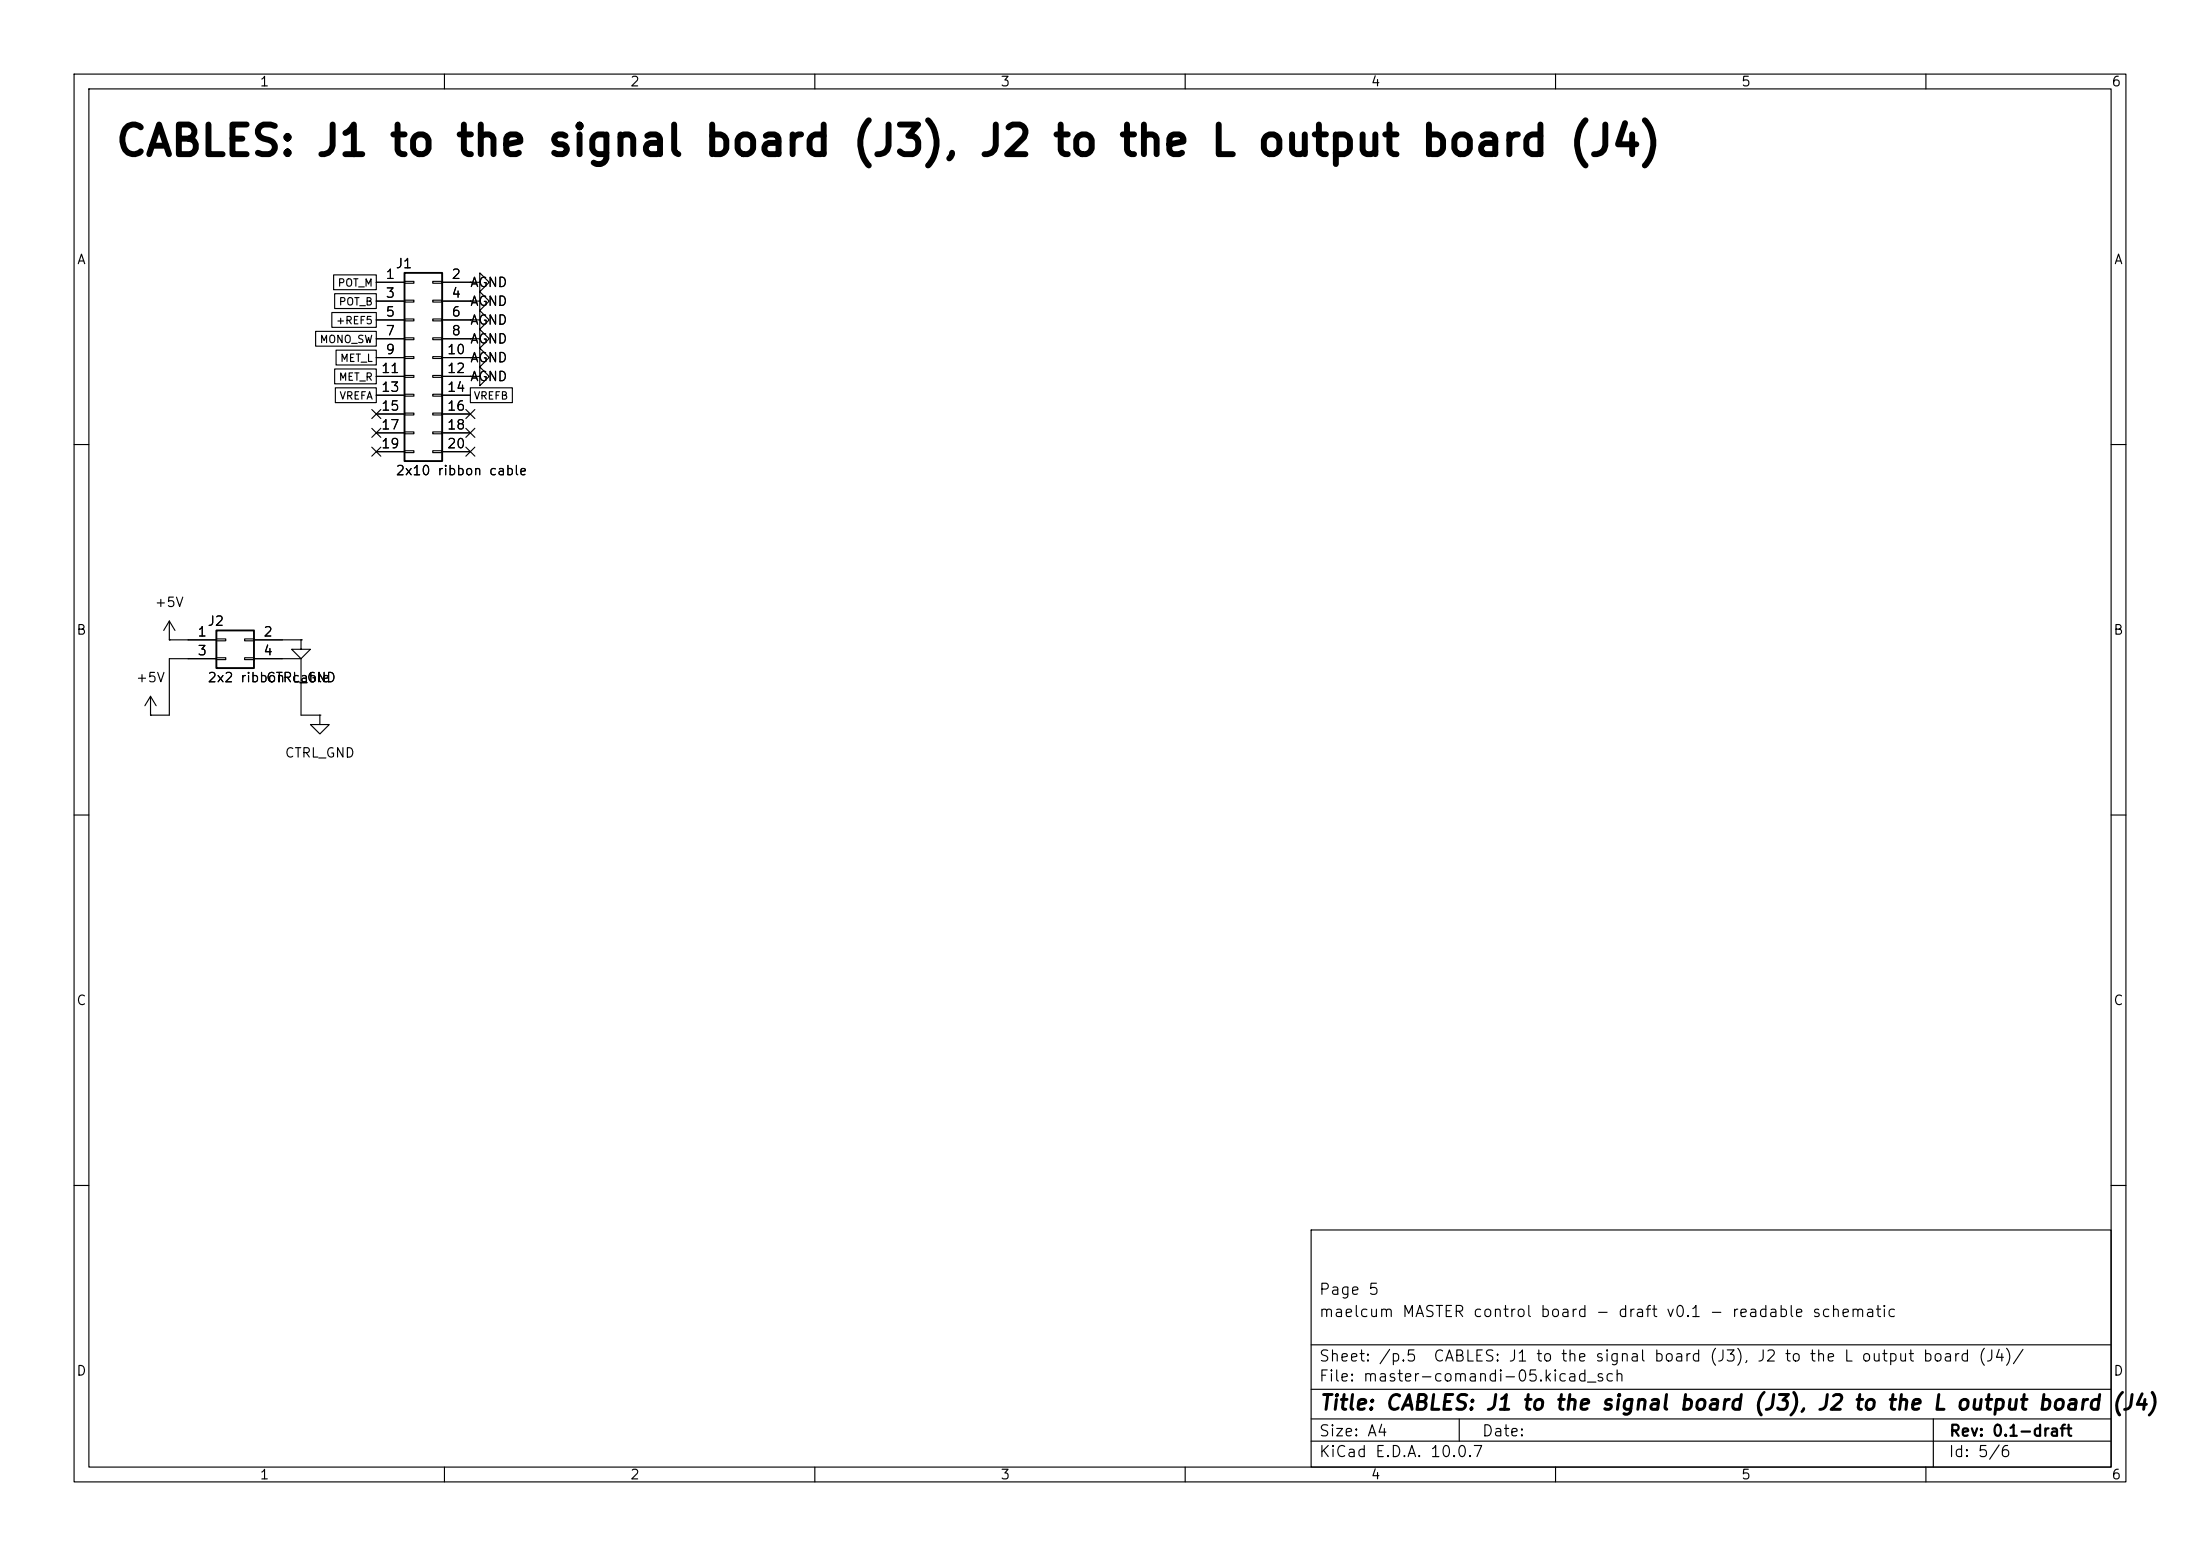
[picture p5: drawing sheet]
(kicad_sch
 (version 20260101)
 (generator "eeschema")
 (generator_version "10.0")
 (paper "A4")
 (title_block
  (title "CABLES: J1 to the signal board (J3), J2 to the L output board (J4)")
  (rev "0.1-draft")
  (comment 1 "maelcum MASTER control board - draft v0.1 - readable schematic")
  (comment 2 "Page 5"))
 (lib_symbols
  (symbol
   "Connector_Generic:Conn_02x10_Odd_Even"
   (pin_names
    (offset 1.016) (hide yes)) (exclude_from_sim no) (in_bom yes) (on_board yes)
   (in_pos_files yes)
   (duplicate_pin_numbers_are_jumpers no)
   (property
    "Reference"
    "J" (at 1.27 12.7 0) (show_name no) (do_not_autoplace no) (effects (font (size 1.27 1.27))))
   (property
    "Value"
    "Conn_02x10_Odd_Even" (at 1.27 -15.24 0) (show_name no) (do_not_autoplace no) (effects (font (size 1.27 1.27))))
   (property
    "Footprint"
    "" (at 0 0 0) (show_name no) (do_not_autoplace no) (hide yes) (effects (font (size 1.27 1.27))))
   (property
    "Datasheet"
    "" (at 0 0 0) (show_name no) (do_not_autoplace no) (hide yes) (effects (font (size 1.27 1.27))))
   (property
    "Description"
    "Generic connector, double row, 02x10, odd/even pin numbering scheme (row 1 odd numbers, row 2 even numbers), script generated (kicad-library-utils/schlib/autogen/connector/)" (at 0 0 0) (show_name no) (do_not_autoplace no) (hide yes) (effects (font (size 1.27 1.27))))
   (property
    "ki_keywords"
    "connector" (at 0 0 0) (show_name no) (do_not_autoplace no) (hide yes) (effects (font (size 1.27 1.27))))
   (property
    "ki_fp_filters"
    "Connector*:*_2x??_*" (at 0 0 0) (show_name no) (do_not_autoplace no) (hide yes) (effects (font (size 1.27 1.27))))
   (symbol
    "Conn_02x10_Odd_Even_1_1"
    (rectangle (start -1.27 11.43) (end 3.81 -13.97) (stroke (width 0.254) (type default)) (fill (type background)))
    (rectangle (start -1.27 10.287) (end 0 10.033) (stroke (width 0.1524) (type default)) (fill (type none)))
    (rectangle (start -1.27 7.747) (end 0 7.493) (stroke (width 0.1524) (type default)) (fill (type none)))
    (rectangle (start -1.27 5.207) (end 0 4.953) (stroke (width 0.1524) (type default)) (fill (type none)))
    (rectangle (start -1.27 2.667) (end 0 2.413) (stroke (width 0.1524) (type default)) (fill (type none)))
    (rectangle (start -1.27 0.127) (end 0 -0.127) (stroke (width 0.1524) (type default)) (fill (type none)))
    (rectangle (start -1.27 -2.413) (end 0 -2.667) (stroke (width 0.1524) (type default)) (fill (type none)))
    (rectangle (start -1.27 -4.953) (end 0 -5.207) (stroke (width 0.1524) (type default)) (fill (type none)))
    (rectangle (start -1.27 -7.493) (end 0 -7.747) (stroke (width 0.1524) (type default)) (fill (type none)))
    (rectangle (start -1.27 -10.033) (end 0 -10.287) (stroke (width 0.1524) (type default)) (fill (type none)))
    (rectangle (start -1.27 -12.573) (end 0 -12.827) (stroke (width 0.1524) (type default)) (fill (type none)))
    (rectangle (start 3.81 10.287) (end 2.54 10.033) (stroke (width 0.1524) (type default)) (fill (type none)))
    (rectangle (start 3.81 7.747) (end 2.54 7.493) (stroke (width 0.1524) (type default)) (fill (type none)))
    (rectangle (start 3.81 5.207) (end 2.54 4.953) (stroke (width 0.1524) (type default)) (fill (type none)))
    (rectangle (start 3.81 2.667) (end 2.54 2.413) (stroke (width 0.1524) (type default)) (fill (type none)))
    (rectangle (start 3.81 0.127) (end 2.54 -0.127) (stroke (width 0.1524) (type default)) (fill (type none)))
    (rectangle (start 3.81 -2.413) (end 2.54 -2.667) (stroke (width 0.1524) (type default)) (fill (type none)))
    (rectangle (start 3.81 -4.953) (end 2.54 -5.207) (stroke (width 0.1524) (type default)) (fill (type none)))
    (rectangle (start 3.81 -7.493) (end 2.54 -7.747) (stroke (width 0.1524) (type default)) (fill (type none)))
    (rectangle (start 3.81 -10.033) (end 2.54 -10.287) (stroke (width 0.1524) (type default)) (fill (type none)))
    (rectangle (start 3.81 -12.573) (end 2.54 -12.827) (stroke (width 0.1524) (type default)) (fill (type none)))
    (pin
    passive
    line (at -5.08 10.16 0) (length 3.81) (name
    "Pin_1" (effects (font (size 1.27 1.27)))) (number
    "1" (effects (font (size 1.27 1.27)))))
    (pin
    passive
    line (at 7.62 10.16 180) (length 3.81) (name
    "Pin_2" (effects (font (size 1.27 1.27)))) (number
    "2" (effects (font (size 1.27 1.27)))))
    (pin
    passive
    line (at -5.08 7.62 0) (length 3.81) (name
    "Pin_3" (effects (font (size 1.27 1.27)))) (number
    "3" (effects (font (size 1.27 1.27)))))
    (pin
    passive
    line (at 7.62 7.62 180) (length 3.81) (name
    "Pin_4" (effects (font (size 1.27 1.27)))) (number
    "4" (effects (font (size 1.27 1.27)))))
    (pin
    passive
    line (at -5.08 5.08 0) (length 3.81) (name
    "Pin_5" (effects (font (size 1.27 1.27)))) (number
    "5" (effects (font (size 1.27 1.27)))))
    (pin
    passive
    line (at 7.62 5.08 180) (length 3.81) (name
    "Pin_6" (effects (font (size 1.27 1.27)))) (number
    "6" (effects (font (size 1.27 1.27)))))
    (pin
    passive
    line (at -5.08 2.54 0) (length 3.81) (name
    "Pin_7" (effects (font (size 1.27 1.27)))) (number
    "7" (effects (font (size 1.27 1.27)))))
    (pin
    passive
    line (at 7.62 2.54 180) (length 3.81) (name
    "Pin_8" (effects (font (size 1.27 1.27)))) (number
    "8" (effects (font (size 1.27 1.27)))))
    (pin
    passive
    line (at -5.08 0 0) (length 3.81) (name
    "Pin_9" (effects (font (size 1.27 1.27)))) (number
    "9" (effects (font (size 1.27 1.27)))))
    (pin
    passive
    line (at 7.62 0 180) (length 3.81) (name
    "Pin_10" (effects (font (size 1.27 1.27)))) (number
    "10" (effects (font (size 1.27 1.27)))))
    (pin
    passive
    line (at -5.08 -2.54 0) (length 3.81) (name
    "Pin_11" (effects (font (size 1.27 1.27)))) (number
    "11" (effects (font (size 1.27 1.27)))))
    (pin
    passive
    line (at 7.62 -2.54 180) (length 3.81) (name
    "Pin_12" (effects (font (size 1.27 1.27)))) (number
    "12" (effects (font (size 1.27 1.27)))))
    (pin
    passive
    line (at -5.08 -5.08 0) (length 3.81) (name
    "Pin_13" (effects (font (size 1.27 1.27)))) (number
    "13" (effects (font (size 1.27 1.27)))))
    (pin
    passive
    line (at 7.62 -5.08 180) (length 3.81) (name
    "Pin_14" (effects (font (size 1.27 1.27)))) (number
    "14" (effects (font (size 1.27 1.27)))))
    (pin
    passive
    line (at -5.08 -7.62 0) (length 3.81) (name
    "Pin_15" (effects (font (size 1.27 1.27)))) (number
    "15" (effects (font (size 1.27 1.27)))))
    (pin
    passive
    line (at 7.62 -7.62 180) (length 3.81) (name
    "Pin_16" (effects (font (size 1.27 1.27)))) (number
    "16" (effects (font (size 1.27 1.27)))))
    (pin
    passive
    line (at -5.08 -10.16 0) (length 3.81) (name
    "Pin_17" (effects (font (size 1.27 1.27)))) (number
    "17" (effects (font (size 1.27 1.27)))))
    (pin
    passive
    line (at 7.62 -10.16 180) (length 3.81) (name
    "Pin_18" (effects (font (size 1.27 1.27)))) (number
    "18" (effects (font (size 1.27 1.27)))))
    (pin
    passive
    line (at -5.08 -12.7 0) (length 3.81) (name
    "Pin_19" (effects (font (size 1.27 1.27)))) (number
    "19" (effects (font (size 1.27 1.27)))))
    (pin
    passive
    line (at 7.62 -12.7 180) (length 3.81) (name
    "Pin_20" (effects (font (size 1.27 1.27)))) (number
    "20" (effects (font (size 1.27 1.27))))))
   (embedded_fonts no))
  (symbol
   "power:GND"
   (power global)
   (pin_numbers (hide yes))
   (pin_names
    (offset 0) (hide yes)) (exclude_from_sim no) (in_bom yes) (on_board yes)
   (in_pos_files yes)
   (duplicate_pin_numbers_are_jumpers no)
   (property
    "Reference"
    "#PWR" (at 0 -6.35 0) (show_name no) (do_not_autoplace no) (hide yes) (effects (font (size 1.27 1.27))))
   (property
    "Value"
    "GND" (at 0 -3.81 0) (show_name no) (do_not_autoplace no) (effects (font (size 1.27 1.27))))
   (property
    "Footprint"
    "" (at 0 0 0) (show_name no) (do_not_autoplace no) (hide yes) (effects (font (size 1.27 1.27))))
   (property
    "Datasheet"
    "" (at 0 0 0) (show_name no) (do_not_autoplace no) (hide yes) (effects (font (size 1.27 1.27))))
   (property
    "Description"
    "Power symbol creates a global label with name \"GND\" , ground" (at 0 0 0) (show_name no) (do_not_autoplace no) (hide yes) (effects (font (size 1.27 1.27))))
   (property
    "ki_keywords"
    "global power" (at 0 0 0) (show_name no) (do_not_autoplace no) (hide yes) (effects (font (size 1.27 1.27))))
   (symbol
    "GND_0_1"
    (polyline (pts (xy 0 0) (xy 0 -1.27) (xy 1.27 -1.27) (xy 0 -2.54) (xy -1.27 -1.27) (xy 0 -1.27)) (stroke (width 0) (type default)) (fill (type none))))
   (symbol
    "GND_1_1"
    (pin
    power_in
    line (at 0 0 270) (length 0) (name
    "" (effects (font (size 1.27 1.27)))) (number
    "1" (effects (font (size 1.27 1.27))))))
   (embedded_fonts no))
  (symbol
   "Connector_Generic:Conn_02x02_Odd_Even"
   (pin_names
    (offset 1.016) (hide yes)) (exclude_from_sim no) (in_bom yes) (on_board yes)
   (in_pos_files yes)
   (duplicate_pin_numbers_are_jumpers no)
   (property
    "Reference"
    "J" (at 1.27 2.54 0) (show_name no) (do_not_autoplace no) (effects (font (size 1.27 1.27))))
   (property
    "Value"
    "Conn_02x02_Odd_Even" (at 1.27 -5.08 0) (show_name no) (do_not_autoplace no) (effects (font (size 1.27 1.27))))
   (property
    "Footprint"
    "" (at 0 0 0) (show_name no) (do_not_autoplace no) (hide yes) (effects (font (size 1.27 1.27))))
   (property
    "Datasheet"
    "" (at 0 0 0) (show_name no) (do_not_autoplace no) (hide yes) (effects (font (size 1.27 1.27))))
   (property
    "Description"
    "Generic connector, double row, 02x02, odd/even pin numbering scheme (row 1 odd numbers, row 2 even numbers), script generated (kicad-library-utils/schlib/autogen/connector/)" (at 0 0 0) (show_name no) (do_not_autoplace no) (hide yes) (effects (font (size 1.27 1.27))))
   (property
    "ki_keywords"
    "connector" (at 0 0 0) (show_name no) (do_not_autoplace no) (hide yes) (effects (font (size 1.27 1.27))))
   (property
    "ki_fp_filters"
    "Connector*:*_2x??_*" (at 0 0 0) (show_name no) (do_not_autoplace no) (hide yes) (effects (font (size 1.27 1.27))))
   (symbol
    "Conn_02x02_Odd_Even_1_1"
    (rectangle (start -1.27 1.27) (end 3.81 -3.81) (stroke (width 0.254) (type default)) (fill (type background)))
    (rectangle (start -1.27 0.127) (end 0 -0.127) (stroke (width 0.1524) (type default)) (fill (type none)))
    (rectangle (start -1.27 -2.413) (end 0 -2.667) (stroke (width 0.1524) (type default)) (fill (type none)))
    (rectangle (start 3.81 0.127) (end 2.54 -0.127) (stroke (width 0.1524) (type default)) (fill (type none)))
    (rectangle (start 3.81 -2.413) (end 2.54 -2.667) (stroke (width 0.1524) (type default)) (fill (type none)))
    (pin
    passive
    line (at -5.08 0 0) (length 3.81) (name
    "Pin_1" (effects (font (size 1.27 1.27)))) (number
    "1" (effects (font (size 1.27 1.27)))))
    (pin
    passive
    line (at 7.62 0 180) (length 3.81) (name
    "Pin_2" (effects (font (size 1.27 1.27)))) (number
    "2" (effects (font (size 1.27 1.27)))))
    (pin
    passive
    line (at -5.08 -2.54 0) (length 3.81) (name
    "Pin_3" (effects (font (size 1.27 1.27)))) (number
    "3" (effects (font (size 1.27 1.27)))))
    (pin
    passive
    line (at 7.62 -2.54 180) (length 3.81) (name
    "Pin_4" (effects (font (size 1.27 1.27)))) (number
    "4" (effects (font (size 1.27 1.27))))))
   (embedded_fonts no))
  (symbol
   "power:+15V"
   (power global)
   (pin_numbers (hide yes))
   (pin_names
    (offset 0) (hide yes)) (exclude_from_sim no) (in_bom yes) (on_board yes)
   (in_pos_files yes)
   (duplicate_pin_numbers_are_jumpers no)
   (property
    "Reference"
    "#PWR" (at 0 -3.81 0) (show_name no) (do_not_autoplace no) (hide yes) (effects (font (size 1.27 1.27))))
   (property
    "Value"
    "+15V" (at 0 3.556 0) (show_name no) (do_not_autoplace no) (effects (font (size 1.27 1.27))))
   (property
    "Footprint"
    "" (at 0 0 0) (show_name no) (do_not_autoplace no) (hide yes) (effects (font (size 1.27 1.27))))
   (property
    "Datasheet"
    "" (at 0 0 0) (show_name no) (do_not_autoplace no) (hide yes) (effects (font (size 1.27 1.27))))
   (property
    "Description"
    "Power symbol creates a global label with name \"+15V\"" (at 0 0 0) (show_name no) (do_not_autoplace no) (hide yes) (effects (font (size 1.27 1.27))))
   (property
    "ki_keywords"
    "global power" (at 0 0 0) (show_name no) (do_not_autoplace no) (hide yes) (effects (font (size 1.27 1.27))))
   (symbol
    "+15V_0_1"
    (polyline (pts (xy -0.762 1.27) (xy 0 2.54)) (stroke (width 0) (type default)) (fill (type none)))
    (polyline (pts (xy 0 2.54) (xy 0.762 1.27)) (stroke (width 0) (type default)) (fill (type none)))
    (polyline (pts (xy 0 0) (xy 0 2.54)) (stroke (width 0) (type default)) (fill (type none))))
   (symbol
    "+15V_1_1"
    (pin
    power_in
    line (at 0 0 90) (length 0) (name
    "" (effects (font (size 1.27 1.27)))) (number
    "1" (effects (font (size 1.27 1.27))))))
   (embedded_fonts no)))
 (text
  "CABLES: J1 to the signal board (J3), J2 to the L output board (J4)"
  (exclude_from_sim no)
  (at 15.24 21.59 0)
  (effects (font (size 4 4)
    (bold yes)) (justify left bottom)))
 (symbol
  (lib_id "Connector_Generic:Conn_02x10_Odd_Even")
  (at 55.88 48.26 0)
  (unit 1)
  (body_style 1)
  (exclude_from_sim no)
  (in_bom yes)
  (on_board yes)
  (dnp no)
  (property
   "Reference"
   "J1" (at 53.34 35.56 0) (effects (font (size 1.27 1.27)) (justify left)))
  (property
   "Value"
   "2x10 ribbon cable" (at 53.34 63.5 0) (effects (font (size 1.27 1.27)) (justify left)))
  (property
   "Footprint"
   "Connector_PinHeader_2.54mm:PinHeader_2x10_P2.54mm_Vertical" (at 55.88 48.26 0) (effects (font (size 1.27 1.27)) (justify left) (hide yes)))
  (property
   "Datasheet"
   "" (at 55.88 48.26 0) (effects (font (size 1.27 1.27)) (justify left) (hide yes)))
  (property
   "Nota"
   "stesso ordine di J3 su master-segnale.py; CLIP_L e CLIP_R liberi (nessun LED di clip sul pannello)" (at 55.88 48.26 0) (effects (font (size 1.27 1.27)) (justify left) (hide yes)))
  (pin
   "1")
  (pin
   "2")
  (pin
   "3")
  (pin
   "4")
  (pin
   "5")
  (pin
   "6")
  (pin
   "7")
  (pin
   "8")
  (pin
   "9")
  (pin
   "10")
  (pin
   "11")
  (pin
   "12")
  (pin
   "13")
  (pin
   "14")
  (pin
   "15")
  (pin
   "16")
  (pin
   "17")
  (pin
   "18")
  (pin
   "19")
  (pin
   "20")
  (instances (project
    "master-comandi" (path
    "/02a9ce63-d356-591e-86ad-b36bb0679e77/eff384d9-4be8-5e90-87fc-544b42a62e74" (reference "J1") (unit 1)))))
 (no_connect
  (at 50.8 55.88))
 (no_connect
  (at 50.8 58.42))
 (no_connect
  (at 50.8 60.96))
 (symbol
  (lib_id "power:GND")
  (at 63.5 38.1 90)
  (unit 1)
  (body_style 1)
  (exclude_from_sim no)
  (in_bom yes)
  (on_board yes)
  (dnp no)
  (property
   "Reference"
   "#PWR001" (at 63.5 38.1 0) (effects (font (size 1.27 1.27)) (justify left) (hide yes)))
  (property
   "Value"
   "AGND" (at 68.58 38.1 90) (effects (font (size 1.27 1.27)) (justify left)))
  (property
   "Footprint"
   "" (at 63.5 38.1 0) (effects (font (size 1.27 1.27)) (justify left) (hide yes)))
  (property
   "Datasheet"
   "" (at 63.5 38.1 0) (effects (font (size 1.27 1.27)) (justify left) (hide yes)))
  (pin
   "1")
  (instances (project
    "master-comandi" (path
    "/02a9ce63-d356-591e-86ad-b36bb0679e77/eff384d9-4be8-5e90-87fc-544b42a62e74" (reference "#PWR001") (unit 1)))))
 (symbol
  (lib_id "power:GND")
  (at 63.5 40.64 90)
  (unit 1)
  (body_style 1)
  (exclude_from_sim no)
  (in_bom yes)
  (on_board yes)
  (dnp no)
  (property
   "Reference"
   "#PWR002" (at 63.5 40.64 0) (effects (font (size 1.27 1.27)) (justify left) (hide yes)))
  (property
   "Value"
   "AGND" (at 68.58 40.64 90) (effects (font (size 1.27 1.27)) (justify left)))
  (property
   "Footprint"
   "" (at 63.5 40.64 0) (effects (font (size 1.27 1.27)) (justify left) (hide yes)))
  (property
   "Datasheet"
   "" (at 63.5 40.64 0) (effects (font (size 1.27 1.27)) (justify left) (hide yes)))
  (pin
   "1")
  (instances (project
    "master-comandi" (path
    "/02a9ce63-d356-591e-86ad-b36bb0679e77/eff384d9-4be8-5e90-87fc-544b42a62e74" (reference "#PWR002") (unit 1)))))
 (symbol
  (lib_id "power:GND")
  (at 63.5 43.18 90)
  (unit 1)
  (body_style 1)
  (exclude_from_sim no)
  (in_bom yes)
  (on_board yes)
  (dnp no)
  (property
   "Reference"
   "#PWR003" (at 63.5 43.18 0) (effects (font (size 1.27 1.27)) (justify left) (hide yes)))
  (property
   "Value"
   "AGND" (at 68.58 43.18 90) (effects (font (size 1.27 1.27)) (justify left)))
  (property
   "Footprint"
   "" (at 63.5 43.18 0) (effects (font (size 1.27 1.27)) (justify left) (hide yes)))
  (property
   "Datasheet"
   "" (at 63.5 43.18 0) (effects (font (size 1.27 1.27)) (justify left) (hide yes)))
  (pin
   "1")
  (instances (project
    "master-comandi" (path
    "/02a9ce63-d356-591e-86ad-b36bb0679e77/eff384d9-4be8-5e90-87fc-544b42a62e74" (reference "#PWR003") (unit 1)))))
 (symbol
  (lib_id "power:GND")
  (at 63.5 45.72 90)
  (unit 1)
  (body_style 1)
  (exclude_from_sim no)
  (in_bom yes)
  (on_board yes)
  (dnp no)
  (property
   "Reference"
   "#PWR004" (at 63.5 45.72 0) (effects (font (size 1.27 1.27)) (justify left) (hide yes)))
  (property
   "Value"
   "AGND" (at 68.58 45.72 90) (effects (font (size 1.27 1.27)) (justify left)))
  (property
   "Footprint"
   "" (at 63.5 45.72 0) (effects (font (size 1.27 1.27)) (justify left) (hide yes)))
  (property
   "Datasheet"
   "" (at 63.5 45.72 0) (effects (font (size 1.27 1.27)) (justify left) (hide yes)))
  (pin
   "1")
  (instances (project
    "master-comandi" (path
    "/02a9ce63-d356-591e-86ad-b36bb0679e77/eff384d9-4be8-5e90-87fc-544b42a62e74" (reference "#PWR004") (unit 1)))))
 (symbol
  (lib_id "power:GND")
  (at 63.5 48.26 90)
  (unit 1)
  (body_style 1)
  (exclude_from_sim no)
  (in_bom yes)
  (on_board yes)
  (dnp no)
  (property
   "Reference"
   "#PWR005" (at 63.5 48.26 0) (effects (font (size 1.27 1.27)) (justify left) (hide yes)))
  (property
   "Value"
   "AGND" (at 68.58 48.26 90) (effects (font (size 1.27 1.27)) (justify left)))
  (property
   "Footprint"
   "" (at 63.5 48.26 0) (effects (font (size 1.27 1.27)) (justify left) (hide yes)))
  (property
   "Datasheet"
   "" (at 63.5 48.26 0) (effects (font (size 1.27 1.27)) (justify left) (hide yes)))
  (pin
   "1")
  (instances (project
    "master-comandi" (path
    "/02a9ce63-d356-591e-86ad-b36bb0679e77/eff384d9-4be8-5e90-87fc-544b42a62e74" (reference "#PWR005") (unit 1)))))
 (symbol
  (lib_id "power:GND")
  (at 63.5 50.8 90)
  (unit 1)
  (body_style 1)
  (exclude_from_sim no)
  (in_bom yes)
  (on_board yes)
  (dnp no)
  (property
   "Reference"
   "#PWR006" (at 63.5 50.8 0) (effects (font (size 1.27 1.27)) (justify left) (hide yes)))
  (property
   "Value"
   "AGND" (at 68.58 50.8 90) (effects (font (size 1.27 1.27)) (justify left)))
  (property
   "Footprint"
   "" (at 63.5 50.8 0) (effects (font (size 1.27 1.27)) (justify left) (hide yes)))
  (property
   "Datasheet"
   "" (at 63.5 50.8 0) (effects (font (size 1.27 1.27)) (justify left) (hide yes)))
  (pin
   "1")
  (instances (project
    "master-comandi" (path
    "/02a9ce63-d356-591e-86ad-b36bb0679e77/eff384d9-4be8-5e90-87fc-544b42a62e74" (reference "#PWR006") (unit 1)))))
 (no_connect
  (at 63.5 55.88))
 (no_connect
  (at 63.5 58.42))
 (no_connect
  (at 63.5 60.96))
 (symbol
  (lib_id "Connector_Generic:Conn_02x02_Odd_Even")
  (at 30.48 86.36 0)
  (unit 1)
  (body_style 1)
  (exclude_from_sim no)
  (in_bom yes)
  (on_board yes)
  (dnp no)
  (property
   "Reference"
   "J2" (at 27.94 83.82 0) (effects (font (size 1.27 1.27)) (justify left)))
  (property
   "Value"
   "2x2 ribbon cable" (at 27.94 91.44 0) (effects (font (size 1.27 1.27)) (justify left)))
  (property
   "Footprint"
   "Connector_PinHeader_2.54mm:PinHeader_2x02_P2.54mm_Vertical" (at 30.48 86.36 0) (effects (font (size 1.27 1.27)) (justify left) (hide yes)))
  (property
   "Datasheet"
   "" (at 30.48 86.36 0) (effects (font (size 1.27 1.27)) (justify left) (hide yes)))
  (property
   "Nota"
   "stesso ordine di J4 su master-uscita.py L: pin alternati (pcb/master/NOTE.md)" (at 30.48 86.36 0) (effects (font (size 1.27 1.27)) (justify left) (hide yes)))
  (pin
   "1")
  (pin
   "2")
  (pin
   "3")
  (pin
   "4")
  (instances (project
    "master-comandi" (path
    "/02a9ce63-d356-591e-86ad-b36bb0679e77/eff384d9-4be8-5e90-87fc-544b42a62e74" (reference "J2") (unit 1)))))
 (wire
  (pts (xy 25.4 86.36) (xy 22.86 86.36))
  (stroke (width 0) (type default)))
 (symbol
  (lib_id "power:+15V")
  (at 22.86 86.36 0)
  (unit 1)
  (body_style 1)
  (exclude_from_sim no)
  (in_bom yes)
  (on_board yes)
  (dnp no)
  (property
   "Reference"
   "#PWR007" (at 22.86 86.36 0) (effects (font (size 1.27 1.27)) (justify left) (hide yes)))
  (property
   "Value"
   "+5V" (at 22.86 81.28 0) (effects (font (size 1.27 1.27))))
  (property
   "Footprint"
   "" (at 22.86 86.36 0) (effects (font (size 1.27 1.27)) (justify left) (hide yes)))
  (property
   "Datasheet"
   "" (at 22.86 86.36 0) (effects (font (size 1.27 1.27)) (justify left) (hide yes)))
  (pin
   "1")
  (instances (project
    "master-comandi" (path
    "/02a9ce63-d356-591e-86ad-b36bb0679e77/eff384d9-4be8-5e90-87fc-544b42a62e74" (reference "#PWR007") (unit 1)))))
 (wire
  (pts (xy 25.4 88.9) (xy 22.86 88.9))
  (stroke (width 0) (type default)))
 (wire
  (pts (xy 22.86 88.9) (xy 22.86 96.52))
  (stroke (width 0) (type default)))
 (wire
  (pts (xy 22.86 96.52) (xy 20.32 96.52))
  (stroke (width 0) (type default)))
 (symbol
  (lib_id "power:+15V")
  (at 20.32 96.52 0)
  (unit 1)
  (body_style 1)
  (exclude_from_sim no)
  (in_bom yes)
  (on_board yes)
  (dnp no)
  (property
   "Reference"
   "#PWR008" (at 20.32 96.52 0) (effects (font (size 1.27 1.27)) (justify left) (hide yes)))
  (property
   "Value"
   "+5V" (at 20.32 91.44 0) (effects (font (size 1.27 1.27))))
  (property
   "Footprint"
   "" (at 20.32 96.52 0) (effects (font (size 1.27 1.27)) (justify left) (hide yes)))
  (property
   "Datasheet"
   "" (at 20.32 96.52 0) (effects (font (size 1.27 1.27)) (justify left) (hide yes)))
  (pin
   "1")
  (instances (project
    "master-comandi" (path
    "/02a9ce63-d356-591e-86ad-b36bb0679e77/eff384d9-4be8-5e90-87fc-544b42a62e74" (reference "#PWR008") (unit 1)))))
 (wire
  (pts (xy 38.1 86.36) (xy 40.64 86.36))
  (stroke (width 0) (type default)))
 (symbol
  (lib_id "power:GND")
  (at 40.64 86.36 0)
  (unit 1)
  (body_style 1)
  (exclude_from_sim no)
  (in_bom yes)
  (on_board yes)
  (dnp no)
  (property
   "Reference"
   "#PWR009" (at 40.64 86.36 0) (effects (font (size 1.27 1.27)) (justify left) (hide yes)))
  (property
   "Value"
   "CTRL_GND" (at 40.64 91.44 0) (effects (font (size 1.27 1.27))))
  (property
   "Footprint"
   "" (at 40.64 86.36 0) (effects (font (size 1.27 1.27)) (justify left) (hide yes)))
  (property
   "Datasheet"
   "" (at 40.64 86.36 0) (effects (font (size 1.27 1.27)) (justify left) (hide yes)))
  (pin
   "1")
  (instances (project
    "master-comandi" (path
    "/02a9ce63-d356-591e-86ad-b36bb0679e77/eff384d9-4be8-5e90-87fc-544b42a62e74" (reference "#PWR009") (unit 1)))))
 (wire
  (pts (xy 38.1 88.9) (xy 40.64 88.9))
  (stroke (width 0) (type default)))
 (wire
  (pts (xy 40.64 88.9) (xy 40.64 96.52))
  (stroke (width 0) (type default)))
 (wire
  (pts (xy 40.64 96.52) (xy 43.18 96.52))
  (stroke (width 0) (type default)))
 (symbol
  (lib_id "power:GND")
  (at 43.18 96.52 0)
  (unit 1)
  (body_style 1)
  (exclude_from_sim no)
  (in_bom yes)
  (on_board yes)
  (dnp no)
  (property
   "Reference"
   "#PWR010" (at 43.18 96.52 0) (effects (font (size 1.27 1.27)) (justify left) (hide yes)))
  (property
   "Value"
   "CTRL_GND" (at 43.18 101.6 0) (effects (font (size 1.27 1.27))))
  (property
   "Footprint"
   "" (at 43.18 96.52 0) (effects (font (size 1.27 1.27)) (justify left) (hide yes)))
  (property
   "Datasheet"
   "" (at 43.18 96.52 0) (effects (font (size 1.27 1.27)) (justify left) (hide yes)))
  (pin
   "1")
  (instances (project
    "master-comandi" (path
    "/02a9ce63-d356-591e-86ad-b36bb0679e77/eff384d9-4be8-5e90-87fc-544b42a62e74" (reference "#PWR010") (unit 1)))))
 (global_label
  "POT_M"
  (shape passive)
  (at 50.8 38.1 180)
  (fields_autoplaced yes)
  (effects (font (size 1 1)) (justify right)))
 (global_label
  "POT_B"
  (shape passive)
  (at 50.8 40.64 180)
  (fields_autoplaced yes)
  (effects (font (size 1 1)) (justify right)))
 (global_label
  "+REF5"
  (shape passive)
  (at 50.8 43.18 180)
  (fields_autoplaced yes)
  (effects (font (size 1 1)) (justify right)))
 (global_label
  "MONO_SW"
  (shape passive)
  (at 50.8 45.72 180)
  (fields_autoplaced yes)
  (effects (font (size 1 1)) (justify right)))
 (global_label
  "MET_L"
  (shape passive)
  (at 50.8 48.26 180)
  (fields_autoplaced yes)
  (effects (font (size 1 1)) (justify right)))
 (global_label
  "MET_R"
  (shape passive)
  (at 50.8 50.8 180)
  (fields_autoplaced yes)
  (effects (font (size 1 1)) (justify right)))
 (global_label
  "VREFA"
  (shape passive)
  (at 50.8 53.34 180)
  (fields_autoplaced yes)
  (effects (font (size 1 1)) (justify right)))
 (global_label
  "VREFB"
  (shape passive)
  (at 63.5 53.34 0)
  (fields_autoplaced yes)
  (effects (font (size 1 1)) (justify left))))
